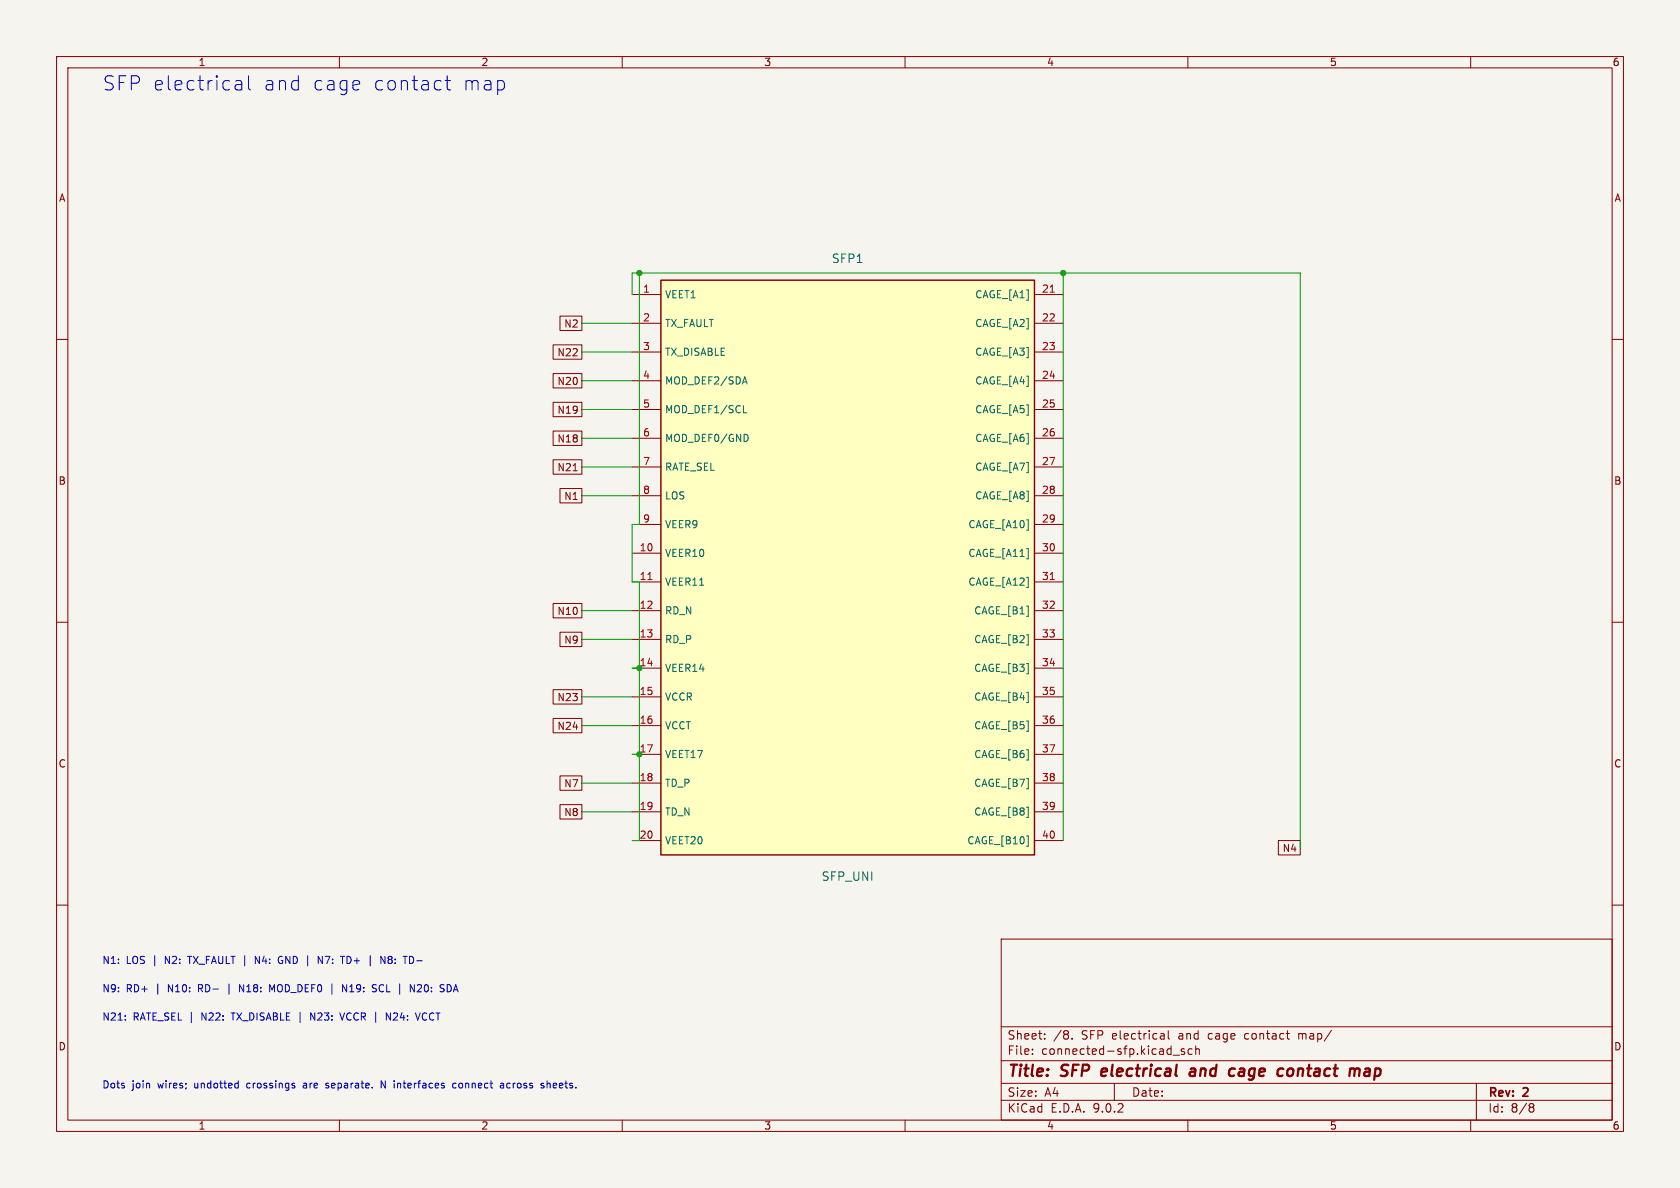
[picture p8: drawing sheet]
(kicad_sch
 (version 20250114)
 (generator "eeschema")
 (generator_version "9.0")
 (paper "A4")
 (title_block
  (title "SFP electrical and cage contact map")
  (rev "2"))
 (lib_symbols
  (symbol "Sequential:SFP1"
   (pin_names
    (offset 0.635)) (exclude_from_sim no) (in_bom yes) (on_board yes)
   (property "Reference" "SFP1" (at 0 54.61 0) (effects (font (size 1 1))))
   (property "Value" "SFP_UNI" (at 0 -54.61 0) (effects (font (size 1 1))))
   (property "Footprint" "Sequential:SFP1" (at 0 0 0) (effects (font (size 1 1)) (hide yes)))
   (property "Datasheet" "" (at 0 0 0) (effects (font (size 1 1)) (hide yes)))
   (symbol "SFP1_0_1"
    (rectangle (start -33.02 50.8) (end 33.02 -50.8) (stroke (width 0.254) (type default)) (fill (type background))))
   (symbol "SFP1_1_1"
    (pin power_in line (at -38.1 48.26 0) (length 5.08) (name "VEET1" (effects (font (size 1.27 1.27)))) (number "1" (effects (font (size 1.27 1.27)))))
    (pin output line (at -38.1 43.18 0) (length 5.08) (name "TX_FAULT" (effects (font (size 1.27 1.27)))) (number "2" (effects (font (size 1.27 1.27)))))
    (pin input line (at -38.1 38.099999999999994 0) (length 5.08) (name "TX_DISABLE" (effects (font (size 1.27 1.27)))) (number "3" (effects (font (size 1.27 1.27)))))
    (pin bidirectional line (at -38.1 33.019999999999996 0) (length 5.08) (name "MOD_DEF2/SDA" (effects (font (size 1.27 1.27)))) (number "4" (effects (font (size 1.27 1.27)))))
    (pin bidirectional line (at -38.1 27.939999999999998 0) (length 5.08) (name "MOD_DEF1/SCL" (effects (font (size 1.27 1.27)))) (number "5" (effects (font (size 1.27 1.27)))))
    (pin passive line (at -38.1 22.86 0) (length 5.08) (name "MOD_DEF0/GND" (effects (font (size 1.27 1.27)))) (number "6" (effects (font (size 1.27 1.27)))))
    (pin input line (at -38.1 17.779999999999998 0) (length 5.08) (name "RATE_SEL" (effects (font (size 1.27 1.27)))) (number "7" (effects (font (size 1.27 1.27)))))
    (pin output line (at -38.1 12.699999999999996 0) (length 5.08) (name "LOS" (effects (font (size 1.27 1.27)))) (number "8" (effects (font (size 1.27 1.27)))))
    (pin power_in line (at -38.1 7.619999999999997 0) (length 5.08) (name "VEER9" (effects (font (size 1.27 1.27)))) (number "9" (effects (font (size 1.27 1.27)))))
    (pin power_in line (at -38.1 2.539999999999999 0) (length 5.08) (name "VEER10" (effects (font (size 1.27 1.27)))) (number "10" (effects (font (size 1.27 1.27)))))
    (pin power_in line (at -38.1 -2.539999999999999 0) (length 5.08) (name "VEER11" (effects (font (size 1.27 1.27)))) (number "11" (effects (font (size 1.27 1.27)))))
    (pin output line (at -38.1 -7.6200000000000045 0) (length 5.08) (name "RD_N" (effects (font (size 1.27 1.27)))) (number "12" (effects (font (size 1.27 1.27)))))
    (pin output line (at -38.1 -12.700000000000003 0) (length 5.08) (name "RD_P" (effects (font (size 1.27 1.27)))) (number "13" (effects (font (size 1.27 1.27)))))
    (pin power_in line (at -38.1 -17.78000000000001 0) (length 5.08) (name "VEER14" (effects (font (size 1.27 1.27)))) (number "14" (effects (font (size 1.27 1.27)))))
    (pin power_in line (at -38.1 -22.860000000000007 0) (length 5.08) (name "VCCR" (effects (font (size 1.27 1.27)))) (number "15" (effects (font (size 1.27 1.27)))))
    (pin power_in line (at -38.1 -27.940000000000005 0) (length 5.08) (name "VCCT" (effects (font (size 1.27 1.27)))) (number "16" (effects (font (size 1.27 1.27)))))
    (pin power_in line (at -38.1 -33.02 0) (length 5.08) (name "VEET17" (effects (font (size 1.27 1.27)))) (number "17" (effects (font (size 1.27 1.27)))))
    (pin input line (at -38.1 -38.1 0) (length 5.08) (name "TD_P" (effects (font (size 1.27 1.27)))) (number "18" (effects (font (size 1.27 1.27)))))
    (pin input line (at -38.1 -43.18 0) (length 5.08) (name "TD_N" (effects (font (size 1.27 1.27)))) (number "19" (effects (font (size 1.27 1.27)))))
    (pin power_in line (at -38.1 -48.26 0) (length 5.08) (name "VEET20" (effects (font (size 1.27 1.27)))) (number "20" (effects (font (size 1.27 1.27)))))
    (pin power_in line (at 38.1 48.26 180) (length 5.08) (name "CAGE [A1]" (effects (font (size 1.27 1.27)))) (number "21" (effects (font (size 1.27 1.27)))))
    (pin power_in line (at 38.1 43.18 180) (length 5.08) (name "CAGE [A2]" (effects (font (size 1.27 1.27)))) (number "22" (effects (font (size 1.27 1.27)))))
    (pin power_in line (at 38.1 38.099999999999994 180) (length 5.08) (name "CAGE [A3]" (effects (font (size 1.27 1.27)))) (number "23" (effects (font (size 1.27 1.27)))))
    (pin power_in line (at 38.1 33.019999999999996 180) (length 5.08) (name "CAGE [A4]" (effects (font (size 1.27 1.27)))) (number "24" (effects (font (size 1.27 1.27)))))
    (pin power_in line (at 38.1 27.939999999999998 180) (length 5.08) (name "CAGE [A5]" (effects (font (size 1.27 1.27)))) (number "25" (effects (font (size 1.27 1.27)))))
    (pin power_in line (at 38.1 22.86 180) (length 5.08) (name "CAGE [A6]" (effects (font (size 1.27 1.27)))) (number "26" (effects (font (size 1.27 1.27)))))
    (pin power_in line (at 38.1 17.779999999999998 180) (length 5.08) (name "CAGE [A7]" (effects (font (size 1.27 1.27)))) (number "27" (effects (font (size 1.27 1.27)))))
    (pin power_in line (at 38.1 12.699999999999996 180) (length 5.08) (name "CAGE [A8]" (effects (font (size 1.27 1.27)))) (number "28" (effects (font (size 1.27 1.27)))))
    (pin power_in line (at 38.1 7.619999999999997 180) (length 5.08) (name "CAGE [A10]" (effects (font (size 1.27 1.27)))) (number "29" (effects (font (size 1.27 1.27)))))
    (pin power_in line (at 38.1 2.539999999999999 180) (length 5.08) (name "CAGE [A11]" (effects (font (size 1.27 1.27)))) (number "30" (effects (font (size 1.27 1.27)))))
    (pin power_in line (at 38.1 -2.539999999999999 180) (length 5.08) (name "CAGE [A12]" (effects (font (size 1.27 1.27)))) (number "31" (effects (font (size 1.27 1.27)))))
    (pin power_in line (at 38.1 -7.6200000000000045 180) (length 5.08) (name "CAGE [B1]" (effects (font (size 1.27 1.27)))) (number "32" (effects (font (size 1.27 1.27)))))
    (pin power_in line (at 38.1 -12.700000000000003 180) (length 5.08) (name "CAGE [B2]" (effects (font (size 1.27 1.27)))) (number "33" (effects (font (size 1.27 1.27)))))
    (pin power_in line (at 38.1 -17.78000000000001 180) (length 5.08) (name "CAGE [B3]" (effects (font (size 1.27 1.27)))) (number "34" (effects (font (size 1.27 1.27)))))
    (pin power_in line (at 38.1 -22.860000000000007 180) (length 5.08) (name "CAGE [B4]" (effects (font (size 1.27 1.27)))) (number "35" (effects (font (size 1.27 1.27)))))
    (pin power_in line (at 38.1 -27.940000000000005 180) (length 5.08) (name "CAGE [B5]" (effects (font (size 1.27 1.27)))) (number "36" (effects (font (size 1.27 1.27)))))
    (pin power_in line (at 38.1 -33.02 180) (length 5.08) (name "CAGE [B6]" (effects (font (size 1.27 1.27)))) (number "37" (effects (font (size 1.27 1.27)))))
    (pin power_in line (at 38.1 -38.1 180) (length 5.08) (name "CAGE [B7]" (effects (font (size 1.27 1.27)))) (number "38" (effects (font (size 1.27 1.27)))))
    (pin power_in line (at 38.1 -43.18 180) (length 5.08) (name "CAGE [B8]" (effects (font (size 1.27 1.27)))) (number "39" (effects (font (size 1.27 1.27)))))
    (pin power_in line (at 38.1 -48.26 180) (length 5.08) (name "CAGE [B10]" (effects (font (size 1.27 1.27)))) (number "40" (effects (font (size 1.27 1.27))))))))
 (symbol
  (lib_id "Sequential:SFP1") (at 149.86 100.33 0) (unit 1) (exclude_from_sim no) (in_bom yes) (on_board yes) (dnp no)
  (property "Reference" "SFP1" (at 149.86 45.72 0) (effects (font (size 1.5 1.5))))
  (property "Value" "SFP_UNI" (at 149.86 154.94 0) (effects (font (size 1.5 1.5))))
  (property "Footprint" "Sequential:SFP1" (at 149.86 100.33 0) (effects (font (size 1 1)) (hide yes)))
  (property "Datasheet" "" (at 149.86 100.33 0) (effects (font (size 1 1)) (hide yes)))
  (property "CLASS" "SFP" (at 149.86 100.33 0) (effects (font (size 1 1)) (hide yes)))
  (property "DATASHEET" "https://media.digikey.com/pdf/Data%20Sheets/Amphenol%20PDFs/Ux75-A20-x00xx.pdf" (at 149.86 100.33 0) (effects (font (size 1 1)) (hide yes)))
  (property "DESCRIPTION" "CONN SFP RCPT 20POS SLD R/A SMD" (at 149.86 100.33 0) (effects (font (size 1 1)) (hide yes)))
  (property "LINK" "https://www.digikey.com/product-detail/en/amphenol-icc-commercial-products/UE75-A20-6000T/UE75-A20-6000TCT-ND/1242798" (at 149.86 100.33 0) (effects (font (size 1 1)) (hide yes)))
  (property "MANUFACTURER" "Amphenol ICC (Commercial Products)" (at 149.86 100.33 0) (effects (font (size 1 1)) (hide yes)))
  (property "MANUFACTURERPARTNUMBER" "UE75-A20-6000T" (at 149.86 100.33 0) (effects (font (size 1 1)) (hide yes)))
  (property "POPULATED" "TRUE" (at 149.86 100.33 0) (effects (font (size 1 1)) (hide yes)))
  (property "ROHSCERTIFICATE" "RoHS Compliant" (at 149.86 100.33 0) (effects (font (size 1 1)) (hide yes)))
  (property "SOURCE" "DIGIKEY" (at 149.86 100.33 0) (effects (font (size 1 1)) (hide yes)))
  (property "SOURCEPARTNUMBER" "UE75-A20-6000TCT-ND" (at 149.86 100.33 0) (effects (font (size 1 1)) (hide yes)))
  (property "Original Footprint" "sfp-experimenter:SFP_COMBINED" (at 149.86 100.33 0) (effects (font (size 1 1)) (hide yes))))
 (wire (pts (xy 111.76 48.26) (xy 111.76 52.07)) (stroke (width 0) (type default)))
 (wire (pts (xy 111.76 48.26) (xy 113.03 48.26)) (stroke (width 0) (type default)))
 (wire (pts (xy 111.76 92.71) (xy 111.76 97.79)) (stroke (width 0) (type default)))
 (wire (pts (xy 111.76 92.71) (xy 113.03 92.71)) (stroke (width 0) (type default)))
 (wire (pts (xy 111.76 97.79) (xy 111.76 102.87)) (stroke (width 0) (type default)))
 (wire (pts (xy 111.76 102.87) (xy 113.03 102.87)) (stroke (width 0) (type default)))
 (wire (pts (xy 111.76 118.11) (xy 113.03 118.11)) (stroke (width 0) (type default)))
 (wire (pts (xy 111.76 133.35) (xy 113.03 133.35)) (stroke (width 0) (type default)))
 (wire (pts (xy 111.76 148.59) (xy 113.03 148.59)) (stroke (width 0) (type default)))
 (wire (pts (xy 113.03 48.26) (xy 113.03 92.71)) (stroke (width 0) (type default)))
 (wire (pts (xy 113.03 48.26) (xy 187.96 48.26)) (stroke (width 0) (type default)))
 (wire (pts (xy 113.03 102.87) (xy 113.03 118.11)) (stroke (width 0) (type default)))
 (wire (pts (xy 113.03 118.11) (xy 113.03 133.35)) (stroke (width 0) (type default)))
 (wire (pts (xy 113.03 133.35) (xy 113.03 148.59)) (stroke (width 0) (type default)))
 (wire (pts (xy 187.96 48.26) (xy 187.96 52.07)) (stroke (width 0) (type default)))
 (wire (pts (xy 187.96 48.26) (xy 229.87 48.26)) (stroke (width 0) (type default)))
 (wire (pts (xy 187.96 52.07) (xy 187.96 57.15)) (stroke (width 0) (type default)))
 (wire (pts (xy 187.96 57.15) (xy 187.96 62.23)) (stroke (width 0) (type default)))
 (wire (pts (xy 187.96 62.23) (xy 187.96 67.31)) (stroke (width 0) (type default)))
 (wire (pts (xy 187.96 67.31) (xy 187.96 72.39)) (stroke (width 0) (type default)))
 (wire (pts (xy 187.96 72.39) (xy 187.96 77.47)) (stroke (width 0) (type default)))
 (wire (pts (xy 187.96 77.47) (xy 187.96 82.55)) (stroke (width 0) (type default)))
 (wire (pts (xy 187.96 82.55) (xy 187.96 87.63)) (stroke (width 0) (type default)))
 (wire (pts (xy 187.96 87.63) (xy 187.96 92.71)) (stroke (width 0) (type default)))
 (wire (pts (xy 187.96 92.71) (xy 187.96 97.79)) (stroke (width 0) (type default)))
 (wire (pts (xy 187.96 97.79) (xy 187.96 102.87)) (stroke (width 0) (type default)))
 (wire (pts (xy 187.96 102.87) (xy 187.96 107.95)) (stroke (width 0) (type default)))
 (wire (pts (xy 187.96 107.95) (xy 187.96 113.03)) (stroke (width 0) (type default)))
 (wire (pts (xy 187.96 113.03) (xy 187.96 118.11)) (stroke (width 0) (type default)))
 (wire (pts (xy 187.96 118.11) (xy 187.96 123.19)) (stroke (width 0) (type default)))
 (wire (pts (xy 187.96 123.19) (xy 187.96 128.27)) (stroke (width 0) (type default)))
 (wire (pts (xy 187.96 128.27) (xy 187.96 133.35)) (stroke (width 0) (type default)))
 (wire (pts (xy 187.96 133.35) (xy 187.96 138.43)) (stroke (width 0) (type default)))
 (wire (pts (xy 187.96 138.43) (xy 187.96 143.51)) (stroke (width 0) (type default)))
 (wire (pts (xy 187.96 143.51) (xy 187.96 148.59)) (stroke (width 0) (type default)))
 (wire (pts (xy 229.87 48.26) (xy 229.87 149.86)) (stroke (width 0) (type default)))
 (junction (at 113.03 48.26)
  (diameter 0) (color 0 0 0 0))
 (junction (at 113.03 133.35)
  (diameter 0) (color 0 0 0 0))
 (junction (at 187.96 48.26)
  (diameter 0) (color 0 0 0 0))
 (junction (at 113.03 118.11)
  (diameter 0) (color 0 0 0 0))
 (global_label "N4"
  (shape passive) (at 229.87 149.86 0) (effects (font (size 1.27 1.27)) (justify right))
  (property "Intersheetrefs" "${INTERSHEET_REFS}" (at 229.87 149.86 0) (effects (font (size 1.27 1.27)) (hide yes))))
 (wire (pts (xy 111.76 57.15) (xy 102.87 57.15)) (stroke (width 0) (type default)))
 (global_label "N2"
  (shape passive) (at 102.87 57.15 0) (effects (font (size 1.27 1.27)) (justify right))
  (property "Intersheetrefs" "${INTERSHEET_REFS}" (at 102.87 57.15 0) (effects (font (size 1.27 1.27)) (hide yes))))
 (wire (pts (xy 111.76 62.23) (xy 102.87 62.23)) (stroke (width 0) (type default)))
 (global_label "N22"
  (shape passive) (at 102.87 62.23 0) (effects (font (size 1.27 1.27)) (justify right))
  (property "Intersheetrefs" "${INTERSHEET_REFS}" (at 102.87 62.23 0) (effects (font (size 1.27 1.27)) (hide yes))))
 (wire (pts (xy 111.76 67.31) (xy 102.87 67.31)) (stroke (width 0) (type default)))
 (global_label "N20"
  (shape passive) (at 102.87 67.31 0) (effects (font (size 1.27 1.27)) (justify right))
  (property "Intersheetrefs" "${INTERSHEET_REFS}" (at 102.87 67.31 0) (effects (font (size 1.27 1.27)) (hide yes))))
 (wire (pts (xy 111.76 72.39) (xy 102.87 72.39)) (stroke (width 0) (type default)))
 (global_label "N19"
  (shape passive) (at 102.87 72.39 0) (effects (font (size 1.27 1.27)) (justify right))
  (property "Intersheetrefs" "${INTERSHEET_REFS}" (at 102.87 72.39 0) (effects (font (size 1.27 1.27)) (hide yes))))
 (wire (pts (xy 111.76 77.47) (xy 102.87 77.47)) (stroke (width 0) (type default)))
 (global_label "N18"
  (shape passive) (at 102.87 77.47 0) (effects (font (size 1.27 1.27)) (justify right))
  (property "Intersheetrefs" "${INTERSHEET_REFS}" (at 102.87 77.47 0) (effects (font (size 1.27 1.27)) (hide yes))))
 (wire (pts (xy 111.76 82.55) (xy 102.87 82.55)) (stroke (width 0) (type default)))
 (global_label "N21"
  (shape passive) (at 102.87 82.55 0) (effects (font (size 1.27 1.27)) (justify right))
  (property "Intersheetrefs" "${INTERSHEET_REFS}" (at 102.87 82.55 0) (effects (font (size 1.27 1.27)) (hide yes))))
 (wire (pts (xy 111.76 87.63) (xy 102.87 87.63)) (stroke (width 0) (type default)))
 (global_label "N1"
  (shape passive) (at 102.87 87.63 0) (effects (font (size 1.27 1.27)) (justify right))
  (property "Intersheetrefs" "${INTERSHEET_REFS}" (at 102.87 87.63 0) (effects (font (size 1.27 1.27)) (hide yes))))
 (wire (pts (xy 111.76 107.95) (xy 102.87 107.95)) (stroke (width 0) (type default)))
 (global_label "N10"
  (shape passive) (at 102.87 107.95 0) (effects (font (size 1.27 1.27)) (justify right))
  (property "Intersheetrefs" "${INTERSHEET_REFS}" (at 102.87 107.95 0) (effects (font (size 1.27 1.27)) (hide yes))))
 (wire (pts (xy 111.76 113.03) (xy 102.87 113.03)) (stroke (width 0) (type default)))
 (global_label "N9"
  (shape passive) (at 102.87 113.03 0) (effects (font (size 1.27 1.27)) (justify right))
  (property "Intersheetrefs" "${INTERSHEET_REFS}" (at 102.87 113.03 0) (effects (font (size 1.27 1.27)) (hide yes))))
 (wire (pts (xy 111.76 123.19) (xy 102.87 123.19)) (stroke (width 0) (type default)))
 (global_label "N23"
  (shape passive) (at 102.87 123.19 0) (effects (font (size 1.27 1.27)) (justify right))
  (property "Intersheetrefs" "${INTERSHEET_REFS}" (at 102.87 123.19 0) (effects (font (size 1.27 1.27)) (hide yes))))
 (wire (pts (xy 111.76 128.27) (xy 102.87 128.27)) (stroke (width 0) (type default)))
 (global_label "N24"
  (shape passive) (at 102.87 128.27 0) (effects (font (size 1.27 1.27)) (justify right))
  (property "Intersheetrefs" "${INTERSHEET_REFS}" (at 102.87 128.27 0) (effects (font (size 1.27 1.27)) (hide yes))))
 (wire (pts (xy 111.76 138.43) (xy 102.87 138.43)) (stroke (width 0) (type default)))
 (global_label "N7"
  (shape passive) (at 102.87 138.43 0) (effects (font (size 1.27 1.27)) (justify right))
  (property "Intersheetrefs" "${INTERSHEET_REFS}" (at 102.87 138.43 0) (effects (font (size 1.27 1.27)) (hide yes))))
 (wire (pts (xy 111.76 143.51) (xy 102.87 143.51)) (stroke (width 0) (type default)))
 (global_label "N8"
  (shape passive) (at 102.87 143.51 0) (effects (font (size 1.27 1.27)) (justify right))
  (property "Intersheetrefs" "${INTERSHEET_REFS}" (at 102.87 143.51 0) (effects (font (size 1.27 1.27)) (hide yes))))
 (text "SFP electrical and cage contact map" (at 18 15 0) (effects (font (size 2.5 2.5)) (justify left)))
 (text "N1: LOS | N2: TX_FAULT | N4: GND | N7: TD+ | N8: TD-" (at 18 170 0) (effects (font (size 1.27 1.27)) (justify left)))
 (text "N9: RD+ | N10: RD- | N18: MOD_DEF0 | N19: SCL | N20: SDA" (at 18 175 0) (effects (font (size 1.27 1.27)) (justify left)))
 (text "N21: RATE_SEL | N22: TX_DISABLE | N23: VCCR | N24: VCCT" (at 18 180 0) (effects (font (size 1.27 1.27)) (justify left)))
 (text "Dots join wires; undotted crossings are separate. N interfaces connect across sheets." (at 18 192 0) (effects (font (size 1.27 1.27)) (justify left))))
